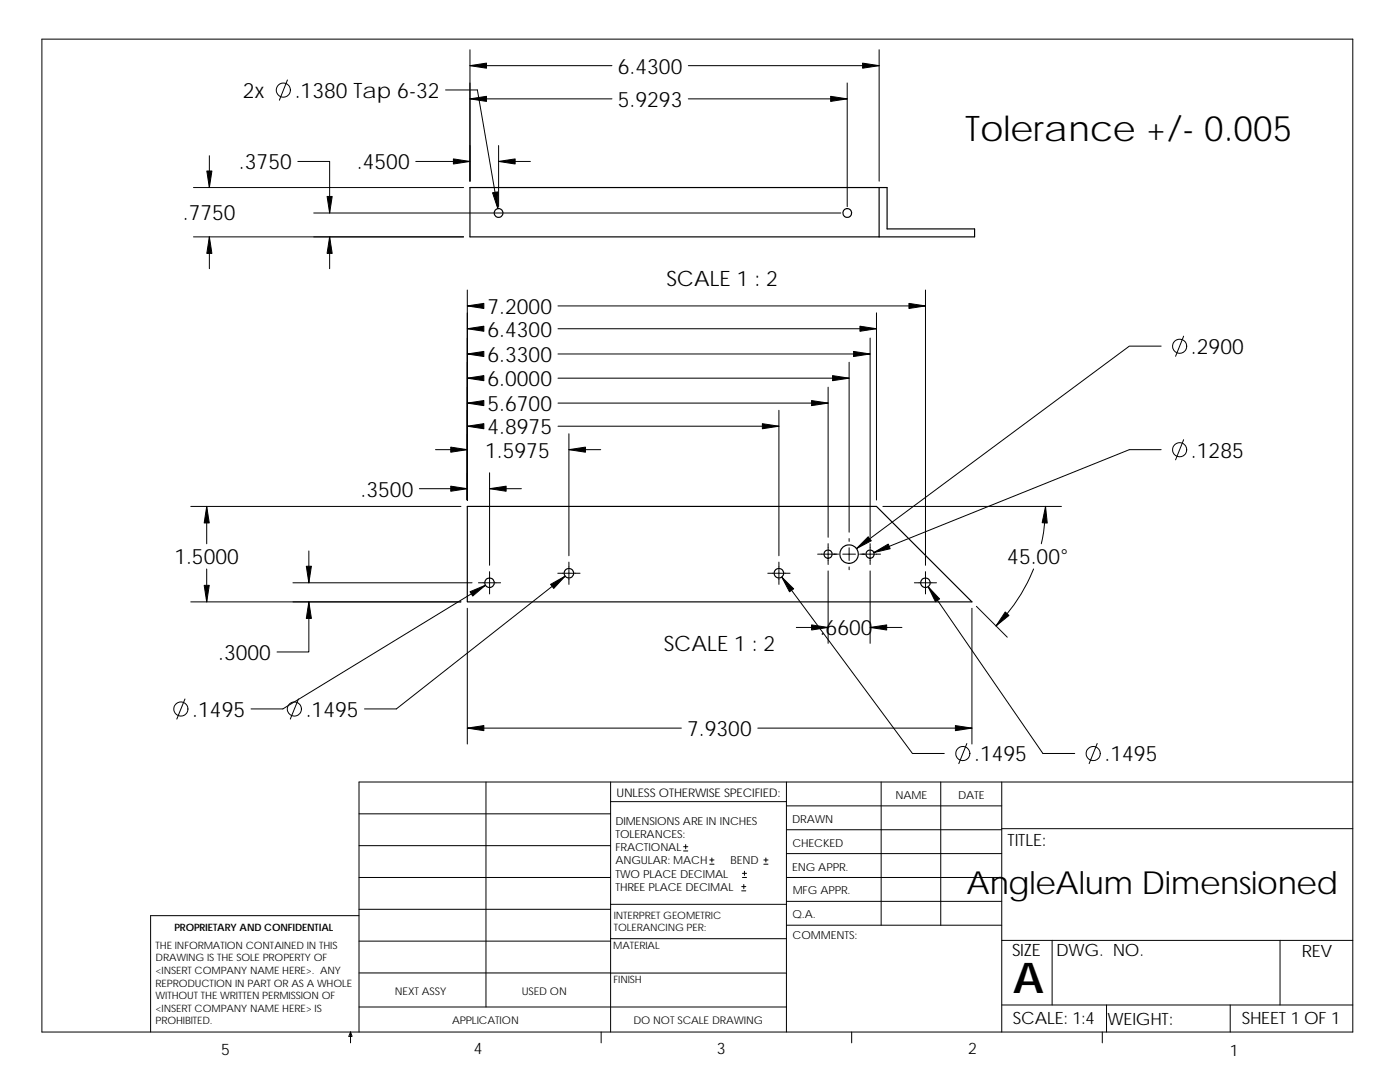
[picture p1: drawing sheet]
<svg xmlns="http://www.w3.org/2000/svg" width="279mm" height="216mm" viewBox="0 0 279 216" stroke-linecap="round" stroke-linejoin="round" font-family="sans-serif">
<g fill="none" stroke="#000" stroke-width=".2">
<path d="M8.4 7.8h261.6v198.1h-261.6zM57.4 16l-1.6 4M88.9 17.9h6.4l4.1 23.7M93.8 9.9v26.3M93.8 19.7h28.3M93.8 13.1h28.3M137.4 13.1h38.1M137.4 19.7h31.7M169.1 16.6v24.6M175.5 9.9v26.3M38.6 37.4h53.9M41.8 31.1v6.3"/>
<path d="M59.4 32.2h6.4v10.3M83 32.2h10.8M99.5 32.2h6.4M99.5 29v12.2M38.6 47.3h53.9M41.8 47.3v6.3M62.6 42.5h105.2M65.8 47.3v6.3M93.3 57.9v41.9M184.7 57.9v54.9M93.3 70.6h2.8M93.3 75.5h2.8"/>
<path d="M93.3 61h2.8M93.3 65.6h2.8M111.4 70.6h62.3M111.4 75.5h58.1M111.4 61h73.3M111.4 65.6h63.5M165.3 77.3v29.9M169.5 72.3v33.9M173.7 67.5v39.7M174.9 62.4v37.4M231.7 69.1h-6.3l-54.5 40.4M236.2 67.1l-1.6 4"/>
<path d="M83.7 97.5h9.6M86.9 89.7h6.4M93.3 85h2.8M93.3 80.4h2.8M97.7 94.3v18.5M97.7 97.5h6.4M111.4 80.4h53.9M111.4 85h44M113.5 86.6v24.3M113.5 89.7h6.4M155.4 81.9v29M231.7 89.7h-6.3l-51 20.6"/>
<path d="M236.2 87.7l-1.6 4.1M38.1 101h53.9M41.3 101v7.5M41.3 113.5v6.6M58.5 116.3h35.7M61.6 109.9v6.4M95.5 116.3h4.4M96.9 116.8l-40.4 24.7h-6.4M97.7 114.1v4.4M111.3 114.4h4.5M112.8 115l-33.7 26.5h-6.4M113.5 112.2v4.4"/>
<path d="M153.2 114.4h4.5M155.4 112.2v4.4M156 115.1l26.1 35.2h6.3M163.2 110.6h4.1M165.3 108.5v4.1M165.3 113.9v14.5M168.2 110.6h2.5M169.5 107.5v.5M169.5 109.3v2.5M169.5 113.1v.6M171.6 110.6h4.1M173.7 108.5v4.1"/>
<path d="M173.7 113.9v14.5M176.2 101h35.6M182.5 116.3h4.4M184.7 114.1v4.4M185.2 117.1l22.9 33.2h6.4M206.3 113.5a34.1 34.1 0 0 1-7.5 11.4M208.7 101l-.3 3.8-.6 3.7M36.9 139.5l-1.6 4M38.1 120.1h53.9M59.6 139.5l-1.7 4M61.6 120.1v10h-6.3M93.3 121.4v27.1"/>
<path d="M158.9 125.2h6.4M173.7 125.2h6.3M194 121.4v27.1M194.9 121l6.1 6.1M93.3 145.3h42.7M97 156v44.9M121.9 160h35.1M121.9 156v49.9M151.2 145.3h42.8M157 156v49.9M175.9 156v28.6M187.7 156v28.6"/>
<path d="M193 148.4l-1.7 4M199.9 156v49.9M219 148.4l-1.6 4M270 156h-198.4v49.9M71.6 175.1h50.3M71.6 168.7h50.3M71.6 162.4h50.3M136.4 169.8h.9M136.4 169h.9M136.8 168.5v.9M141.6 172.4h.9M141.6 171.6h.9"/>
<path d="M142.1 171.2v.8M148 177.8h.8M148 176.9h.8M148.2 175.1h.8M148.2 174.3h.8M148.4 176.5v.8M148.6 173.8v.9M152.4 172.4h.9M152.4 171.6h.9M152.8 171.2v.8M157 175.1h42.9M157 170.3h42.9"/>
<path d="M157 165.6h42.9M157 160.8h42.9M157 179.9h42.9M199.9 165.4h70.1M71.6 194.1h50.3M71.6 182.7h-41.5v23.2M71.6 181.4h50.3M71.6 187.8h50.3M121.9 180.4h35.1M121.9 187.3h35.1M121.9 194.2h35.1M157 184.6h42.9"/>
<path d="M199.9 187.6h70.1M210 187.6v12.9M255.5 187.6v12.9M70 205.9v2.2M70 205.9l.3 .9h-.7zM71.6 200.9h85.4M120 205.9v2.2M170 205.9v2.2M199.9 200.5h70.1M220 205.9v2.2M220.8 200.5v5.4M245.5 200.5v5.4"/>
<circle cx="56.5" cy="18" r="1.41"/>
<circle cx="235.4" cy="69.1" r="1.41"/>
<circle cx="235.4" cy="89.7" r="1.41"/>
<circle cx="36.1" cy="141.5" r="1.41"/>
<circle cx="58.7" cy="141.5" r="1.41"/>
<circle cx="192.2" cy="150.4" r="1.42"/>
<circle cx="218.2" cy="150.4" r="1.41"/>
</g>
<g fill="none" stroke="#000" stroke-width=".23">
<path d="M93.8 37.4h83.2v8.3h17.5v1.6h-100.7zM175.5 37.4v9.9M93.3 101h81.6l19.1 19.1h-100.7z"/>
<circle cx="99.5" cy="42.5" r=".88"/>
<circle cx="169.1" cy="42.5" r=".88"/>
<circle cx="97.7" cy="116.3" r=".95"/>
<circle cx="113.5" cy="114.4" r=".95"/>
<circle cx="155.4" cy="114.4" r=".95"/>
<circle cx="165.3" cy="110.6" r=".82"/>
<circle cx="169.4" cy="110.6" r="1.85"/>
<circle cx="173.6" cy="110.6" r=".82"/>
<circle cx="184.7" cy="116.3" r=".95"/>
</g>
<g fill="#000" stroke="#000" stroke-width=".2">
<path d="M93.8 19.7l3.3-.5v1z" fill-rule="evenodd"/>
<path d="M93.8 13.1l3.3-.5v1z" fill-rule="evenodd"/>
<path d="M165.8 19.2l3.3 .5-3.3 .5z" fill-rule="evenodd"/>
<path d="M172.1 12.6l3.4 .5-3.4 .5z" fill-rule="evenodd"/>
<path d="M41.3 34.1h1l-.5 3.3z" fill-rule="evenodd"/>
<path d="M90.5 31.7l3.3 .5-3.3 .5z" fill-rule="evenodd"/>
<path d="M99.5 32.2l3.3-.5v1z" fill-rule="evenodd"/>
<path d="M41.8 47.3l.5 3.3h-1z" fill-rule="evenodd"/>
<path d="M65.8 47.3l.5 3.3h-1z" fill-rule="evenodd"/>
<path d="M65.3 39.2h1l-.5 3.3z" fill-rule="evenodd"/>
<path d="M98.3 38.5l1-.2 .1 3.3z" fill-rule="evenodd"/>
<path d="M93.3 70.6l3.3-.5v1z" fill-rule="evenodd"/>
<path d="M93.3 61l3.3-.5v1.1z" fill-rule="evenodd"/>
<path d="M93.3 65.6l3.3-.5v1z" fill-rule="evenodd"/>
<path d="M93.3 75.5l3.3-.5v1z" fill-rule="evenodd"/>
<path d="M166.2 75l3.3 .5-3.3 .5z" fill-rule="evenodd"/>
<path d="M170.3 70.1l3.4 .5-3.4 .5z" fill-rule="evenodd"/>
<path d="M171.6 65.1l3.3 .5-3.3 .5z" fill-rule="evenodd"/>
<path d="M181.4 60.5l3.3 .5-3.3 .6z" fill-rule="evenodd"/>
<path d="M90 97l3.3 .5-3.3 .5z" fill-rule="evenodd"/>
<path d="M90 89.2l3.3 .5-3.3 .5z" fill-rule="evenodd"/>
<path d="M93.3 85l3.3-.5v1.1z" fill-rule="evenodd"/>
<path d="M93.3 80.4l3.3-.5v1z" fill-rule="evenodd"/>
<path d="M97.7 97.5l3.3-.5v1z" fill-rule="evenodd"/>
<path d="M113.5 89.7l3.3-.5v1z" fill-rule="evenodd"/>
<path d="M152.1 84.5l3.3 .5-3.3 .6z" fill-rule="evenodd"/>
<path d="M162 79.9l3.3 .5-3.3 .5z" fill-rule="evenodd"/>
<path d="M41.3 101l.5 3.4h-1.1z" fill-rule="evenodd"/>
<path d="M61.1 113h1l-.5 3.3z" fill-rule="evenodd"/>
<path d="M93.8 118.1l3.1-1.3-2.6 2.1z" fill-rule="evenodd"/>
<path d="M109.9 116.6l2.9-1.6-2.3 2.4z" fill-rule="evenodd"/>
<path d="M156 115.1l2.4 2.4-.8 .6z" fill-rule="evenodd"/>
<path d="M173.3 107.1l.6 .8-3 1.6z" fill-rule="evenodd"/>
<path d="M174.4 110.3l2.9-1.7 .4 .9z" fill-rule="evenodd"/>
<path d="M185.2 117.1l2.3 2.4-.8 .6z" fill-rule="evenodd"/>
<path d="M208.7 101l.3 3.4-1-.1z" fill-rule="evenodd"/>
<path d="M40.7 116.8h1.1l-.5 3.3z" fill-rule="evenodd"/>
<path d="M61.6 120.1l.5 3.3h-1z" fill-rule="evenodd"/>
<path d="M162 124.7l3.3 .5-3.3 .5z" fill-rule="evenodd"/>
<path d="M173.7 125.2l3.3-.5v1z" fill-rule="evenodd"/>
<path d="M200.6 122.1l.8 .7-2.6 2.1z" fill-rule="evenodd"/>
<path d="M93.3 145.3l3.3-.5v1z" fill-rule="evenodd"/>
<path d="M190.7 144.8l3.3 .5-3.3 .5z" fill-rule="evenodd"/>
</g>
<text font-size="8.5" x="202.2" y="198.2">A</text>
<text font-size="7" x="192.6" y="28.2">Tolerance +/- 0.005</text>
<text font-size="6.3" x="192.9" y="178.3">AngleAlum Dimensioned</text>
<g font-size="4.2">
<text x="123.3" y="14.7">6.4300</text>
<text x="48.5" y="19.5">2x</text>
<text x="58.8" y="19.5">.1380 Tap 6-32</text>
<text x="123.3" y="21.3">5.9293</text>
<text x="47.7" y="33.8">.3750</text>
<text x="71.2" y="33.8">.4500</text>
<text x="36.5" y="43.9">.7750</text>
<text x="133" y="57.1">SCALE 1 : 2</text>
<text x="97.3" y="62.6">7.2000</text>
<text x="97.3" y="67.2">6.4300</text>
<text x="237.7" y="70.6">.2900</text>
<text x="97.3" y="72.2">6.3300</text>
<text x="97.3" y="77">6.0000</text>
<text x="97.3" y="82">5.6700</text>
<text x="97.3" y="86.6">4.8975</text>
<text x="96.8" y="91.3">1.5975</text>
<text x="237.7" y="91.3">.1285</text>
<text x="72" y="99.1">.3500</text>
<text x="34.8" y="112.6">1.5000</text>
<text x="201" y="112.6">45.00°</text>
<text x="43.5" y="131.7">.3000</text>
<text x="132.5" y="129.9">SCALE 1 : 2</text>
<text x="163.6" y="126.8">.6600</text>
<text x="38.4" y="143">.1495</text>
<text x="61" y="143">.1495</text>
<text x="137.1" y="146.9">7.9300</text>
<text x="194.4" y="151.9">.1495</text>
<text x="220.4" y="151.9">.1495</text>
</g>
<g font-size="3.4">
<text x="201.1" y="168.8">TITLE:</text>
<text x="202" y="190.8">SIZE</text>
<text x="210.8" y="190.8">DWG. NO.</text>
<text x="259.8" y="190.9">REV</text>
<text x="202.1" y="204.4">SCALE: 1:4</text>
<text x="221" y="204.5">WEIGHT:</text>
<text x="247.8" y="204.4">SHEET 1 OF 1</text>
</g>
<g font-size="3.2">
<text x="44.2" y="210.4">5</text>
<text x="94.6" y="210.3">4</text>
<text x="143" y="210.4">3</text>
<text x="193.2" y="210.4">2</text>
<text x="245.4" y="210.7">1</text>
</g>
<text font-size="2.4" x="123" y="158.9">UNLESS OTHERWISE SPECIFIED:</text>
<g font-size="2.2">
<text x="178.7" y="159.4">NAME</text>
<text x="191.2" y="159.4">DATE</text>
<text x="122.8" y="164.5">DIMENSIONS ARE IN INCHES</text>
<text x="122.8" y="167.2">TOLERANCES:</text>
<text x="158.1" y="164.2">DRAWN</text>
<text x="122.8" y="172.5">ANGULAR: MACH</text>
<text x="122.8" y="169.8">FRACTIONAL</text>
<text x="145.8" y="172.5">BEND</text>
<text x="158.1" y="173.7">ENG APPR.</text>
<text x="158.1" y="169.1">CHECKED</text>
<text x="122.8" y="177.8">THREE PLACE DECIMAL</text>
<text x="122.8" y="175.1">TWO PLACE DECIMAL</text>
<text x="158.2" y="178.5">MFG APPR.</text>
<text x="158.2" y="183.2">Q.A.</text>
<text x="158.2" y="187.4">COMMENTS:</text>
</g>
<g font-size="2.1">
<text x="78.8" y="198.5">NEXT ASSY</text>
<text x="104.1" y="198.5">USED ON</text>
<text x="90.2" y="204.3">APPLICATION</text>
<text x="126.4" y="204.4">DO NOT SCALE DRAWING</text>
</g>
<g font-size="2">
<text x="34.8" y="185.7">PROPRIETARY AND CONFIDENTIAL</text>
<text x="122.5" y="185.9">TOLERANCING PER:</text>
<text x="122.5" y="183.3">INTERPRET GEOMETRIC</text>
<text x="31.1" y="191.8">DRAWING IS THE SOLE PROPERTY OF</text>
<text x="31.1" y="189.3">THE INFORMATION CONTAINED IN THIS</text>
<text x="122.4" y="189.4">MATERIAL</text>
<text x="31.1" y="196.9">REPRODUCTION IN PART OR AS A WHOLE</text>
<text x="31.1" y="194.3">&lt;INSERT COMPANY NAME HERE&gt;. ANY</text>
<text x="122.4" y="196.2">FINISH</text>
<text x="31.1" y="199.4">WITHOUT THE WRITTEN PERMISSION OF</text>
<text x="31.1" y="201.9">&lt;INSERT COMPANY NAME HERE&gt; IS</text>
<text x="31.1" y="204.4">PROHIBITED.</text>
</g>
</svg>
